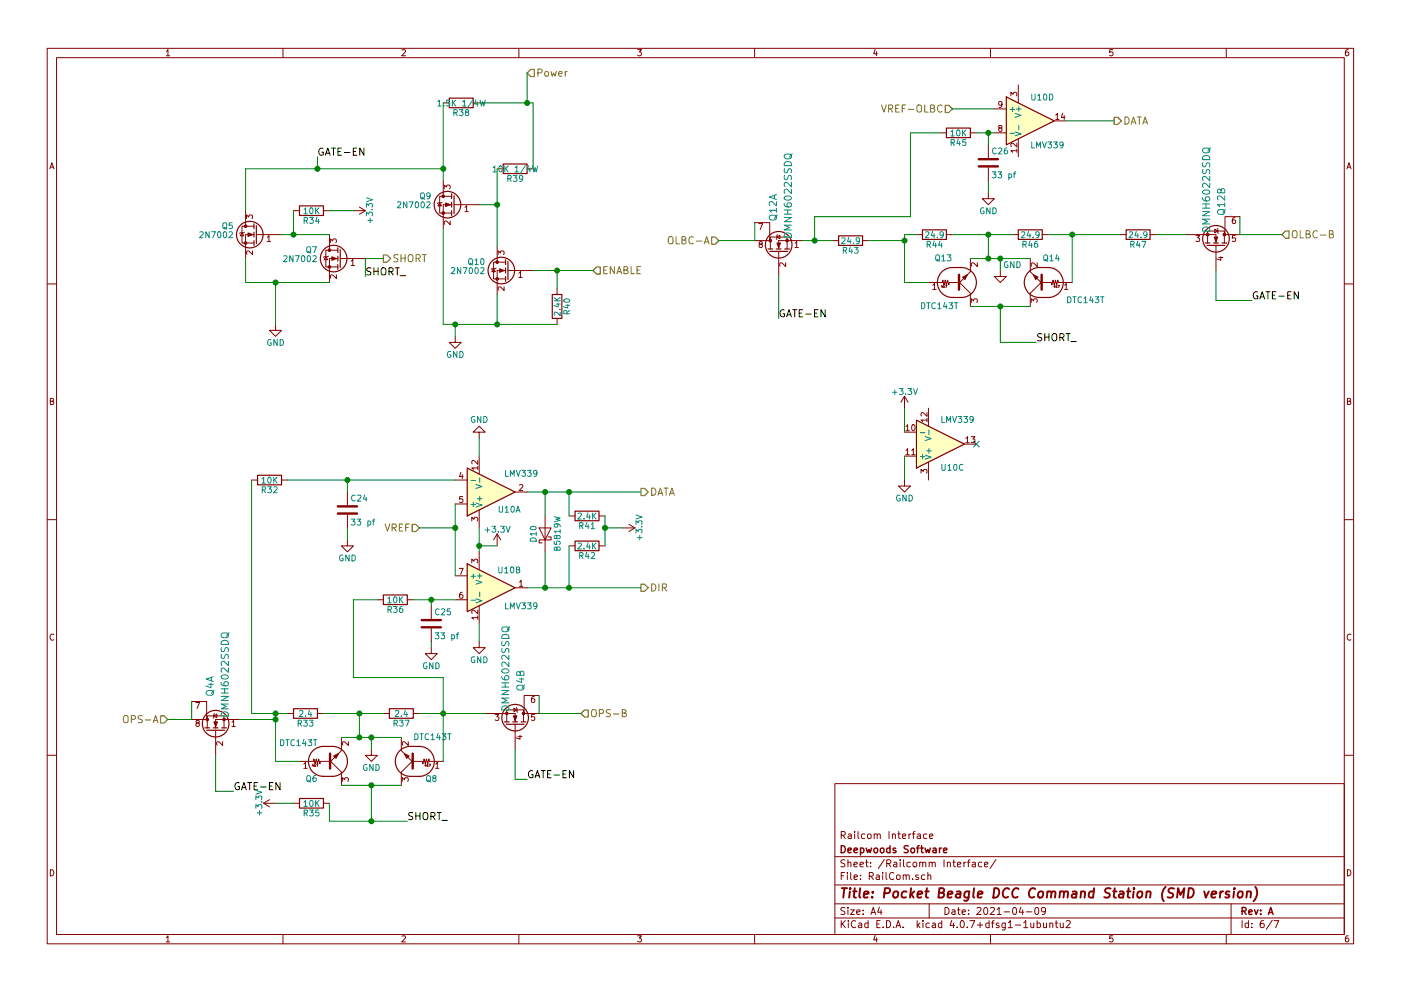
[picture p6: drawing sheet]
EESchema Schematic File Version 2
LIBS:power
LIBS:device
LIBS:transistors
LIBS:conn
LIBS:linear
LIBS:regul
LIBS:74xx
LIBS:cmos4000
LIBS:adc-dac
LIBS:memory
LIBS:xilinx
LIBS:microcontrollers
LIBS:dsp
LIBS:microchip
LIBS:analog_switches
LIBS:motorola
LIBS:texas
LIBS:intel
LIBS:audio
LIBS:interface
LIBS:digital-audio
LIBS:philips
LIBS:display
LIBS:cypress
LIBS:siliconi
LIBS:opto
LIBS:atmel
LIBS:contrib
LIBS:valves
LIBS:pocketbeagle
LIBS:DRV8873HPWPR
LIBS:DRV8801PWP
LIBS:74ahc1g08
LIBS:mcp9701at
LIBS:INA2180A1IDGKR
LIBS:lm2574n-5
LIBS:mechanical
LIBS:references
LIBS:motors
LIBS:graphic_symbols
LIBS:motor_drivers
LIBS:irf7351pbf
LIBS:MCP9700T-E_LT
LIBS:USBLC6-2SC6
LIBS:PocketBeagleCommandStation_SMD-cache
EELAYER 25 0
EELAYER END
$Descr A4 11693 8268
encoding utf-8
Sheet 6 7
Title "Pocket Beagle DCC Command Station (SMD version)"
Date "2021-04-09"
Rev "A"
Comp "Deepwoods Software"
Comment1 "Railcom Interface"
Comment2 ""
Comment3 ""
Comment4 ""
$EndDescr
$Comp
L R R34
U 1 1
P 2600 1750
F 0 "R34" V 2680 1750 50  0000 C CNN
F 1 "10K" V 2600 1750 50  0000 C CNN
F 2 "Resistors_SMD:R_0603" V 2530 1750 50  0001 C CNN
F 3 "" H 2600 1750 50  0001 C CNN
F 4 "279-CRGCQ0603F10K" V 2600 1750 60  0001 C CNN "Mouser Part Number"
	1    2600 1750
	0    1    1    0   
$EndComp
$Comp
L R R40
U 1 1
P 4650 2550
F 0 "R40" V 4730 2550 50  0000 C CNN
F 1 "2.4K" V 4650 2550 50  0000 C CNN
F 2 "Resistors_SMD:R_0603" V 4580 2550 50  0001 C CNN
F 3 "" H 4650 2550 50  0001 C CNN
F 4 "667-ERJ-3EKF2401V" V 4650 2550 60  0001 C CNN "Mouser Part Number"
	1    4650 2550
	1    0    0    -1  
$EndComp
$Comp
L R R39
U 1 1
P 4300 1400
F 0 "R39" V 4380 1400 50  0000 C CNN
F 1 "10K 1/4W" V 4300 1400 50  0000 C CNN
F 2 "Resistors_SMD:R_1206" V 4230 1400 50  0001 C CNN
F 3 "" H 4300 1400 50  0001 C CNN
F 4 "279-CRGCQ1206F10K" V 4300 1400 60  0001 C CNN "Mouser Part Number"
	1    4300 1400
	0    1    1    0   
$EndComp
$Comp
L R R38
U 1 1
P 3850 850
F 0 "R38" V 3930 850 50  0000 C CNN
F 1 "1.5K 1/4W" V 3850 850 50  0000 C CNN
F 2 "Resistors_SMD:R_1206" V 3780 850 50  0001 C CNN
F 3 "" H 3850 850 50  0001 C CNN
F 4 "71-CRCW12061K50FKEAC" V 3850 850 60  0001 C CNN "Mouser Part Number"
	1    3850 850 
	0    1    1    0   
$EndComp
$Comp
L GND #PWR055
U 1 1
P 3800 2800
F 0 "#PWR055" H 3800 2550 50  0001 C CNN
F 1 "GND" H 3800 2650 50  0000 C CNN
F 2 "" H 3800 2800 50  0001 C CNN
F 3 "" H 3800 2800 50  0001 C CNN
	1    3800 2800
	1    0    0    -1  
$EndComp
$Comp
L GND #PWR056
U 1 1
P 2300 2700
F 0 "#PWR056" H 2300 2450 50  0001 C CNN
F 1 "GND" H 2300 2550 50  0000 C CNN
F 2 "" H 2300 2700 50  0001 C CNN
F 3 "" H 2300 2700 50  0001 C CNN
	1    2300 2700
	1    0    0    -1  
$EndComp
$Comp
L +3.3V #PWR057
U 1 1
P 2950 1750
F 0 "#PWR057" H 2950 1600 50  0001 C CNN
F 1 "+3.3V" H 2950 1890 50  0000 C CNN
F 2 "" H 2950 1750 50  0001 C CNN
F 3 "" H 2950 1750 50  0001 C CNN
	1    2950 1750
	0    1    1    0   
$EndComp
Text Label 2650 1300 0    60   ~ 0
GATE-EN
Text HLabel 4400 600  2    60   Input ~ 0
Power
Text HLabel 3200 2150 2    60   Output ~ 0
SHORT
Text HLabel 4950 2250 2    60   Input ~ 0
ENABLE
Text Label 3050 2300 0    60   ~ 0
SHORT_
$Comp
L LM339 U10
U 1 1
P 4100 4100
F 0 "U10" H 4250 4250 50  0000 C CNN
F 1 "LMV339" H 4350 3950 50  0000 C CNN
F 2 "Housings_SSOP:TSSOP-14_4.4x5mm_Pitch0.65mm" H 4100 4100 50  0001 C CNN
F 3 "" H 4100 4100 50  0001 C CNN
F 4 "511-LMV339IPT" H 4100 4100 60  0001 C CNN "Mouser Part Number"
	1    4100 4100
	1    0    0    1   
$EndComp
$Comp
L LM339 U10
U 2 1
P 4100 4900
F 0 "U10" H 4250 5050 50  0000 C CNN
F 1 "LMV339" H 4350 4750 50  0000 C CNN
F 2 "Housings_SSOP:TSSOP-14_4.4x5mm_Pitch0.65mm" H 4100 4900 50  0001 C CNN
F 3 "" H 4100 4900 50  0001 C CNN
	2    4100 4900
	1    0    0    -1  
$EndComp
Text Label 3400 6850 0    60   ~ 0
SHORT_
Text Label 1950 6600 0    60   ~ 0
GATE-EN
Text Label 4400 6500 0    60   ~ 0
GATE-EN
Text HLabel 1400 6000 0    60   Input ~ 0
OPS-A
Text HLabel 4850 5950 2    60   Input ~ 0
OPS-B
Text HLabel 3500 4400 0    60   Input ~ 0
VREF
Text HLabel 5350 4100 2    60   Output ~ 0
DATA
Text HLabel 5350 4900 2    60   Output ~ 0
DIR
$Comp
L D_Schottky D10
U 1 1
P 4550 4450
F 0 "D10" H 4550 4550 50  0000 C CNN
F 1 "B5819W" H 4550 4350 50  0000 C CNN
F 2 "Diodes_SMD:D_SOD-323" H 4550 4450 50  0001 C CNN
F 3 "" H 4550 4450 50  0001 C CNN
F 4 "833-B5819WS-TP" H 4550 4450 60  0001 C CNN "Mouser Part Number"
	1    4550 4450
	0    -1   -1   0   
$EndComp
$Comp
L R R32
U 1 1
P 2250 4000
F 0 "R32" V 2330 4000 50  0000 C CNN
F 1 "10K" V 2250 4000 50  0000 C CNN
F 2 "Resistors_SMD:R_0603" V 2180 4000 50  0001 C CNN
F 3 "" H 2250 4000 50  0001 C CNN
F 4 "279-CRGCQ0603F10K" V 2250 4000 60  0001 C CNN "Mouser Part Number"
	1    2250 4000
	0    1    1    0   
$EndComp
$Comp
L R R36
U 1 1
P 3300 5000
F 0 "R36" V 3380 5000 50  0000 C CNN
F 1 "10K" V 3300 5000 50  0000 C CNN
F 2 "Resistors_SMD:R_0603" V 3230 5000 50  0001 C CNN
F 3 "" H 3300 5000 50  0001 C CNN
F 4 "279-CRGCQ0603F10K" V 3300 5000 60  0001 C CNN "Mouser Part Number"
	1    3300 5000
	0    1    1    0   
$EndComp
$Comp
L R R37
U 1 1
P 3350 5950
F 0 "R37" V 3430 5950 50  0000 C CNN
F 1 "2.4" V 3350 5950 50  0000 C CNN
F 2 "Resistors_SMD:R_1206" V 3280 5950 50  0001 C CNN
F 3 "" H 3350 5950 50  0001 C CNN
F 4 "71-CRCW12062R40FKEA" V 3350 5950 60  0001 C CNN "Mouser Part Number"
	1    3350 5950
	0    1    1    0   
$EndComp
$Comp
L R R33
U 1 1
P 2550 5950
F 0 "R33" V 2630 5950 50  0000 C CNN
F 1 "2.4" V 2550 5950 50  0000 C CNN
F 2 "Resistors_SMD:R_1206" V 2480 5950 50  0001 C CNN
F 3 "" H 2550 5950 50  0001 C CNN
F 4 "71-CRCW12062R40FKEA" V 2550 5950 60  0001 C CNN "Mouser Part Number"
	1    2550 5950
	0    1    1    0   
$EndComp
$Comp
L R R41
U 1 1
P 4900 4300
F 0 "R41" V 4980 4300 50  0000 C CNN
F 1 "2.4K" V 4900 4300 50  0000 C CNN
F 2 "Resistors_SMD:R_0603" V 4830 4300 50  0001 C CNN
F 3 "" H 4900 4300 50  0001 C CNN
F 4 "667-ERJ-3EKF2401V" V 4900 4300 60  0001 C CNN "Mouser Part Number"
	1    4900 4300
	0    1    1    0   
$EndComp
$Comp
L R R42
U 1 1
P 4900 4550
F 0 "R42" V 4980 4550 50  0000 C CNN
F 1 "2.4K" V 4900 4550 50  0000 C CNN
F 2 "Resistors_SMD:R_0603" V 4830 4550 50  0001 C CNN
F 3 "" H 4900 4550 50  0001 C CNN
F 4 "667-ERJ-3EKF2401V" V 4900 4550 60  0001 C CNN "Mouser Part Number"
	1    4900 4550
	0    1    1    0   
$EndComp
$Comp
L R R35
U 1 1
P 2600 6700
F 0 "R35" V 2680 6700 50  0000 C CNN
F 1 "10K" V 2600 6700 50  0000 C CNN
F 2 "Resistors_SMD:R_0603" V 2530 6700 50  0001 C CNN
F 3 "" H 2600 6700 50  0001 C CNN
F 4 "279-CRGCQ0603F10K " V 2600 6700 60  0001 C CNN "Mouser Part Number"
	1    2600 6700
	0    1    1    0   
$EndComp
$Comp
L +3.3V #PWR058
U 1 1
P 2300 6700
F 0 "#PWR058" H 2300 6550 50  0001 C CNN
F 1 "+3.3V" H 2300 6840 50  0000 C CNN
F 2 "" H 2300 6700 50  0001 C CNN
F 3 "" H 2300 6700 50  0001 C CNN
	1    2300 6700
	0    -1   -1   0   
$EndComp
$Comp
L GND #PWR059
U 1 1
P 3100 6250
F 0 "#PWR059" H 3100 6000 50  0001 C CNN
F 1 "GND" H 3100 6100 50  0000 C CNN
F 2 "" H 3100 6250 50  0001 C CNN
F 3 "" H 3100 6250 50  0001 C CNN
	1    3100 6250
	1    0    0    -1  
$EndComp
$Comp
L GND #PWR060
U 1 1
P 2900 4500
F 0 "#PWR060" H 2900 4250 50  0001 C CNN
F 1 "GND" H 2900 4350 50  0000 C CNN
F 2 "" H 2900 4500 50  0001 C CNN
F 3 "" H 2900 4500 50  0001 C CNN
	1    2900 4500
	1    0    0    -1  
$EndComp
$Comp
L GND #PWR061
U 1 1
P 3600 5400
F 0 "#PWR061" H 3600 5150 50  0001 C CNN
F 1 "GND" H 3600 5250 50  0000 C CNN
F 2 "" H 3600 5400 50  0001 C CNN
F 3 "" H 3600 5400 50  0001 C CNN
	1    3600 5400
	1    0    0    -1  
$EndComp
$Comp
L GND #PWR062
U 1 1
P 4000 5350
F 0 "#PWR062" H 4000 5100 50  0001 C CNN
F 1 "GND" H 4000 5200 50  0000 C CNN
F 2 "" H 4000 5350 50  0001 C CNN
F 3 "" H 4000 5350 50  0001 C CNN
	1    4000 5350
	1    0    0    -1  
$EndComp
$Comp
L +3.3V #PWR063
U 1 1
P 4150 4550
F 0 "#PWR063" H 4150 4400 50  0001 C CNN
F 1 "+3.3V" H 4150 4690 50  0000 C CNN
F 2 "" H 4150 4550 50  0001 C CNN
F 3 "" H 4150 4550 50  0001 C CNN
	1    4150 4550
	1    0    0    -1  
$EndComp
$Comp
L +3.3V #PWR064
U 1 1
P 5200 4400
F 0 "#PWR064" H 5200 4250 50  0001 C CNN
F 1 "+3.3V" H 5200 4540 50  0000 C CNN
F 2 "" H 5200 4400 50  0001 C CNN
F 3 "" H 5200 4400 50  0001 C CNN
	1    5200 4400
	0    1    1    0   
$EndComp
$Comp
L GND #PWR065
U 1 1
P 4000 3650
F 0 "#PWR065" H 4000 3400 50  0001 C CNN
F 1 "GND" H 4000 3500 50  0000 C CNN
F 2 "" H 4000 3650 50  0001 C CNN
F 3 "" H 4000 3650 50  0001 C CNN
	1    4000 3650
	-1   0    0    1   
$EndComp
Text Label 8650 2850 0    60   ~ 0
SHORT_
Text Label 6500 2650 0    60   ~ 0
GATE-EN
Text Label 10450 2500 0    60   ~ 0
GATE-EN
Text HLabel 6000 2000 0    60   Input ~ 0
OLBC-A
Text HLabel 10700 1950 2    60   Input ~ 0
OLBC-B
$Comp
L R R46
U 1 1
P 8600 1950
F 0 "R46" V 8680 1950 50  0000 C CNN
F 1 "24.9" V 8600 1950 50  0000 C CNN
F 2 "Resistors_SMD:R_1206" V 8530 1950 50  0001 C CNN
F 3 "" H 8600 1950 50  0001 C CNN
F 4 "652-CRT1206DY24R9ELF" V 8600 1950 60  0001 C CNN "Mouser Part Number"
	1    8600 1950
	0    1    1    0   
$EndComp
$Comp
L R R44
U 1 1
P 7800 1950
F 0 "R44" V 7880 1950 50  0000 C CNN
F 1 "24.9" V 7800 1950 50  0000 C CNN
F 2 "Resistors_SMD:R_1206" V 7730 1950 50  0001 C CNN
F 3 "" H 7800 1950 50  0001 C CNN
F 4 "652-CRT1206DY24R9ELF" V 7800 1950 60  0001 C CNN "Mouser Part Number"
	1    7800 1950
	0    1    1    0   
$EndComp
$Comp
L GND #PWR066
U 1 1
P 8350 2250
F 0 "#PWR066" H 8350 2000 50  0001 C CNN
F 1 "GND" H 8450 2300 50  0000 C CNN
F 2 "" H 8350 2250 50  0001 C CNN
F 3 "" H 8350 2250 50  0001 C CNN
	1    8350 2250
	1    0    0    -1  
$EndComp
$Comp
L R R43
U 1 1
P 7100 2000
F 0 "R43" V 7180 2000 50  0000 C CNN
F 1 "24.9" V 7100 2000 50  0000 C CNN
F 2 "Resistors_SMD:R_1206" V 7030 2000 50  0001 C CNN
F 3 "" H 7100 2000 50  0001 C CNN
F 4 "652-CRT1206DY24R9ELF" V 7100 2000 60  0001 C CNN "Mouser Part Number"
	1    7100 2000
	0    1    1    0   
$EndComp
$Comp
L R R47
U 1 1
P 9500 1950
F 0 "R47" V 9580 1950 50  0000 C CNN
F 1 "24.9" V 9500 1950 50  0000 C CNN
F 2 "Resistors_SMD:R_1206" V 9430 1950 50  0001 C CNN
F 3 "" H 9500 1950 50  0001 C CNN
F 4 "652-CRT1206DY24R9ELF" V 9500 1950 60  0001 C CNN "Mouser Part Number"
	1    9500 1950
	0    1    1    0   
$EndComp
$Comp
L LM339 U10
U 4 1
P 8600 1000
F 0 "U10" H 8600 1200 50  0000 L CNN
F 1 "LMV339" H 8600 800 50  0000 L CNN
F 2 "Housings_SSOP:TSSOP-14_4.4x5mm_Pitch0.65mm" H 8550 1100 50  0001 C CNN
F 3 "" H 8650 1200 50  0001 C CNN
F 4 "863-LMV339DTBR2G" H 8600 1000 60  0001 C CNN "Mouser Part Number"
	4    8600 1000
	1    0    0    -1  
$EndComp
$Comp
L LM339 U10
U 3 1
P 7850 3700
F 0 "U10" H 7850 3900 50  0000 L CNN
F 1 "LMV339" H 7850 3500 50  0000 L CNN
F 2 "Housings_SSOP:TSSOP-14_4.4x5mm_Pitch0.65mm" H 7800 3800 50  0001 C CNN
F 3 "" H 7900 3900 50  0001 C CNN
	3    7850 3700
	1    0    0    1   
$EndComp
$Comp
L C C24
U 1 1
P 2900 4250
F 0 "C24" H 2925 4350 50  0000 L CNN
F 1 "33 pf" H 2925 4150 50  0000 L CNN
F 2 "Capacitors_SMD:C_0603" H 2938 4100 50  0001 C CNN
F 3 "" H 2900 4250 50  0001 C CNN
F 4 "187-CL10C330JB8NNNC" H 2900 4250 60  0001 C CNN "Mouser Part Number"
	1    2900 4250
	1    0    0    -1  
$EndComp
$Comp
L C C25
U 1 1
P 3600 5200
F 0 "C25" H 3625 5300 50  0000 L CNN
F 1 "33 pf" H 3625 5100 50  0000 L CNN
F 2 "Capacitors_SMD:C_0603" H 3638 5050 50  0001 C CNN
F 3 "" H 3600 5200 50  0001 C CNN
F 4 "187-CL10C330JB8NNNC" H 3600 5200 60  0001 C CNN "Mouser Part Number"
	1    3600 5200
	1    0    0    -1  
$EndComp
$Comp
L R R45
U 1 1
P 8000 1100
F 0 "R45" V 8080 1100 50  0000 C CNN
F 1 "10K" V 8000 1100 50  0000 C CNN
F 2 "Resistors_SMD:R_0603" V 7930 1100 50  0001 C CNN
F 3 "" H 8000 1100 50  0001 C CNN
F 4 "279-CRGCQ0603F10K" V 8000 1100 60  0001 C CNN "Mouser Part Number"
	1    8000 1100
	0    1    1    0   
$EndComp
$Comp
L C C26
U 1 1
P 8250 1350
F 0 "C26" H 8275 1450 50  0000 L CNN
F 1 "33 pf" H 8275 1250 50  0000 L CNN
F 2 "Capacitors_SMD:C_0603" H 8288 1200 50  0001 C CNN
F 3 "" H 8250 1350 50  0001 C CNN
F 4 "187-CL10C330JB8NNNC" H 8250 1350 60  0001 C CNN "Mouser Part Number"
	1    8250 1350
	1    0    0    -1  
$EndComp
$Comp
L GND #PWR067
U 1 1
P 8250 1600
F 0 "#PWR067" H 8250 1350 50  0001 C CNN
F 1 "GND" H 8250 1450 50  0000 C CNN
F 2 "" H 8250 1600 50  0001 C CNN
F 3 "" H 8250 1600 50  0001 C CNN
	1    8250 1600
	1    0    0    -1  
$EndComp
Text HLabel 7950 900  0    60   Input ~ 0
VREF-OLBC
Text HLabel 9300 1000 2    60   Output ~ 0
DATA
$Comp
L +3.3V #PWR068
U 1 1
P 7550 3400
F 0 "#PWR068" H 7550 3250 50  0001 C CNN
F 1 "+3.3V" H 7550 3540 50  0000 C CNN
F 2 "" H 7550 3400 50  0001 C CNN
F 3 "" H 7550 3400 50  0001 C CNN
	1    7550 3400
	1    0    0    -1  
$EndComp
$Comp
L GND #PWR069
U 1 1
P 7550 4000
F 0 "#PWR069" H 7550 3750 50  0001 C CNN
F 1 "GND" H 7550 3850 50  0000 C CNN
F 2 "" H 7550 4000 50  0001 C CNN
F 3 "" H 7550 4000 50  0001 C CNN
	1    7550 4000
	1    0    0    -1  
$EndComp
NoConn ~ 8150 3700
$Comp
L IRF7351PbF Q4
U 1 1
P 1800 6100
F 0 "Q4" H 2175 6150 60  0000 C CNN
F 1 "DMNH6022SSDQ" H 2275 6025 60  0000 C CNN
F 2 "Housings_SOIC:SOIC-8_3.9x4.9mm_Pitch1.27mm" H 1800 6100 60  0001 C CNN
F 3 "" H 1800 6100 60  0001 C CNN
F 4 "621-DMNH6022SSDQ-13" H 1800 6100 60  0001 C CNN "Mouser Part Number"
	1    1800 6100
	0    -1   -1   0   
$EndComp
$Comp
L IRF7351PbF Q4
U 2 1
P 4300 6050
F 0 "Q4" H 4675 6100 60  0000 C CNN
F 1 "DMNH6022SSDQ" H 4775 5975 60  0000 C CNN
F 2 "Housings_SOIC:SOIC-8_3.9x4.9mm_Pitch1.27mm" H 4300 6050 60  0001 C CNN
F 3 "" H 4300 6050 60  0001 C CNN
	2    4300 6050
	0    1    -1   0   
$EndComp
$Comp
L IRF7351PbF Q12
U 1 1
P 6500 2100
F 0 "Q12" H 6875 2150 60  0000 C CNN
F 1 "DMNH6022SSDQ" H 6975 2025 60  0000 C CNN
F 2 "Housings_SOIC:SOIC-8_3.9x4.9mm_Pitch1.27mm" H 6500 2100 60  0001 C CNN
F 3 "" H 6500 2100 60  0001 C CNN
F 4 "621-DMNH6022SSDQ-13" H 6500 2100 60  0001 C CNN "Mouser Part Number"
	1    6500 2100
	0    -1   -1   0   
$EndComp
$Comp
L IRF7351PbF Q12
U 2 1
P 10150 2050
F 0 "Q12" H 10525 2100 60  0000 C CNN
F 1 "DMNH6022SSDQ" H 10625 1975 60  0000 C CNN
F 2 "Housings_SOIC:SOIC-8_3.9x4.9mm_Pitch1.27mm" H 10150 2050 60  0001 C CNN
F 3 "" H 10150 2050 60  0001 C CNN
	2    10150 2050
	0    1    -1   0   
$EndComp
$Comp
L 2N7002 Q5
U 1 1
P 2150 1950
F 0 "Q5" H 2350 2025 50  0000 L CNN
F 1 "2N7002" H 2350 1950 50  0000 L CNN
F 2 "TO_SOT_Packages_SMD:SOT-23" H 2350 1875 50  0001 L CIN
F 3 "" H 2150 1950 50  0001 L CNN
F 4 "512-2N7002" H 2150 1950 60  0001 C CNN "Mouser Part Number"
	1    2150 1950
	-1   0    0    -1  
$EndComp
$Comp
L 2N7002 Q7
U 1 1
P 2850 2150
F 0 "Q7" H 3050 2225 50  0000 L CNN
F 1 "2N7002" H 3050 2150 50  0000 L CNN
F 2 "TO_SOT_Packages_SMD:SOT-23" H 3050 2075 50  0001 L CIN
F 3 "" H 2850 2150 50  0001 L CNN
F 4 "512-2N7002" H 2850 2150 60  0001 C CNN "Mouser Part Number"
	1    2850 2150
	-1   0    0    -1  
$EndComp
$Comp
L 2N7002 Q9
U 1 1
P 3800 1700
F 0 "Q9" H 4000 1775 50  0000 L CNN
F 1 "2N7002" H 4000 1700 50  0000 L CNN
F 2 "TO_SOT_Packages_SMD:SOT-23" H 4000 1625 50  0001 L CIN
F 3 "" H 3800 1700 50  0001 L CNN
F 4 "512-2N7002" H 3800 1700 60  0001 C CNN "Mouser Part Number"
	1    3800 1700
	-1   0    0    -1  
$EndComp
$Comp
L 2N7002 Q10
U 1 1
P 4250 2250
F 0 "Q10" H 4450 2325 50  0000 L CNN
F 1 "2N7002" H 4450 2250 50  0000 L CNN
F 2 "TO_SOT_Packages_SMD:SOT-23" H 4450 2175 50  0001 L CIN
F 3 "" H 4250 2250 50  0001 L CNN
F 4 "512-2N7002" H 4250 2250 60  0001 C CNN "Mouser Part Number"
	1    4250 2250
	-1   0    0    -1  
$EndComp
$Comp
L DTC143T Q6
U 1 1
P 2750 6350
F 0 "Q6" H 2550 6500 50  0000 L CNN
F 1 "DTC143T" H 3450 6150 50  0000 L CNN
F 2 "TO_SOT_Packages_SMD:SOT-323_SC-70" H 2750 6350 50  0001 L CNN
F 3 "" H 2750 6350 50  0001 L CNN
F 4 "863-NSBC143TPDXV6T1G" H 2750 6350 60  0001 C CNN "Mouser Part Number"
	1    2750 6350
	1    0    0    1   
$EndComp
$Comp
L DTC143T Q8
U 1 1
P 3450 6350
F 0 "Q8" H 3250 6500 50  0000 L CNN
F 1 "DTC143T" H 4250 6200 50  0000 L CNN
F 2 "TO_SOT_Packages_SMD:SOT-323_SC-70" H 3450 6350 50  0001 L CNN
F 3 "" H 3450 6350 50  0001 L CNN
F 4 "863-NSBC143TPDXV6T1G" H 3450 6350 60  0001 C CNN "Mouser Part Number"
	1    3450 6350
	-1   0    0    1   
$EndComp
$Comp
L DTC143T Q13
U 1 1
P 8000 2350
F 0 "Q13" H 7800 2150 50  0000 L CNN
F 1 "DTC143T" H 8900 2500 50  0000 L CNN
F 2 "TO_SOT_Packages_SMD:SOT-323_SC-70" H 8000 2350 50  0001 L CNN
F 3 "" H 8000 2350 50  0001 L CNN
F 4 "863-NSBC143TPDXV6T1G" H 8000 2350 60  0001 C CNN "Mouser Part Number"
	1    8000 2350
	1    0    0    1   
$EndComp
$Comp
L DTC143T Q14
U 1 1
P 8700 2350
F 0 "Q14" H 8550 2150 50  0000 L CNN
F 1 "DTC143T" H 9400 2550 50  0000 L CNN
F 2 "TO_SOT_Packages_SMD:SOT-323_SC-70" H 8700 2350 50  0001 L CNN
F 3 "" H 8700 2350 50  0001 L CNN
F 4 "863-NSBC143TPDXV6T1G" H 8700 2350 60  0001 C CNN "Mouser Part Number"
	1    8700 2350
	-1   0    0    1   
$EndComp
Wire Wire Line
	2350 1950 2750 1950
Wire Wire Line
	2450 1750 2450 1950
Connection ~ 2450 1950
Wire Wire Line
	2050 2150 2050 2350
Wire Wire Line
	2050 2350 2750 2350
Wire Wire Line
	2300 2700 2300 2350
Connection ~ 2300 2350
Wire Wire Line
	2950 1750 2750 1750
Wire Wire Line
	2050 1400 3700 1400
Wire Wire Line
	2050 1400 2050 1750
Wire Wire Line
	3700 850  3700 1500
Connection ~ 3700 1400
Wire Wire Line
	2650 1300 2650 1400
Connection ~ 2650 1400
Wire Wire Line
	4000 850  4450 850 
Wire Wire Line
	4000 1700 4150 1700
Connection ~ 4150 1700
Wire Wire Line
	3700 2700 4650 2700
Wire Wire Line
	3800 2700 3800 2800
Wire Wire Line
	4150 2450 4150 2700
Connection ~ 4150 2700
Wire Wire Line
	4450 2250 4950 2250
Wire Wire Line
	4650 2250 4650 2400
Wire Wire Line
	3700 1900 3700 2700
Connection ~ 3800 2700
Wire Wire Line
	4150 1400 4150 2050
Wire Wire Line
	4450 850  4450 1400
Wire Wire Line
	4400 600  4400 850 
Connection ~ 4400 850 
Wire Wire Line
	3200 2150 3050 2150
Connection ~ 4650 2250
Wire Wire Line
	3050 2150 3050 2300
Wire Wire Line
	2400 4000 3800 4000
Wire Wire Line
	2900 4100 2900 4000
Connection ~ 2900 4000
Wire Wire Line
	3800 4200 3800 4800
Wire Wire Line
	3500 4400 3800 4400
Connection ~ 3800 4400
Wire Wire Line
	3450 5000 3800 5000
Wire Wire Line
	3600 5050 3600 5000
Connection ~ 3600 5000
Wire Wire Line
	2700 5950 3200 5950
Wire Wire Line
	2850 6150 3350 6150
Wire Wire Line
	3000 5950 3000 6150
Connection ~ 3000 6150
Connection ~ 3000 5950
Wire Wire Line
	2300 5950 2300 6350
Wire Wire Line
	2100 5950 2400 5950
Wire Wire Line
	2100 4000 2100 5950
Connection ~ 2300 5950
Wire Wire Line
	1600 6000 1400 6000
Wire Wire Line
	1800 6300 1800 6600
Wire Wire Line
	1800 6600 1950 6600
Wire Wire Line
	4300 6250 4300 6500
Wire Wire Line
	4300 6500 4400 6500
Wire Wire Line
	4850 5950 4500 5950
Wire Wire Line
	2300 6350 2500 6350
Wire Wire Line
	2000 6000 2300 6000
Connection ~ 2300 6000
Wire Wire Line
	3700 5650 3700 6350
Connection ~ 3700 5950
Wire Wire Line
	2850 6550 3350 6550
Wire Wire Line
	2750 6850 3400 6850
Wire Wire Line
	2750 6850 2750 6700
Wire Wire Line
	3100 6850 3100 6550
Connection ~ 3100 6550
Connection ~ 3100 6850
Wire Wire Line
	2300 6700 2450 6700
Wire Wire Line
	3100 6250 3100 6150
Connection ~ 3100 6150
Wire Wire Line
	3700 5650 2950 5650
Wire Wire Line
	2950 5650 2950 5000
Wire Wire Line
	2950 5000 3150 5000
Wire Wire Line
	2900 4400 2900 4500
Wire Wire Line
	3600 5350 3600 5400
Wire Wire Line
	4000 5200 4000 5350
Wire Wire Line
	4150 4550 4000 4550
Wire Wire Line
	4000 4400 4000 4600
Wire Wire Line
	5200 4400 5050 4400
Wire Wire Line
	5050 4300 5050 4550
Connection ~ 5050 4400
Wire Wire Line
	4400 4100 5350 4100
Wire Wire Line
	4550 4100 4550 4300
Wire Wire Line
	4550 4600 4550 4900
Wire Wire Line
	4400 4900 5350 4900
Connection ~ 4550 4900
Connection ~ 4550 4100
Wire Wire Line
	4750 4300 4750 4100
Connection ~ 4750 4100
Wire Wire Line
	4750 4550 4750 4900
Connection ~ 4750 4900
Connection ~ 4000 4550
Wire Wire Line
	4000 3650 4000 3800
Wire Wire Line
	7950 1950 8450 1950
Wire Wire Line
	8100 2150 8600 2150
Wire Wire Line
	8250 1950 8250 2150
Connection ~ 8250 2150
Connection ~ 8250 1950
Wire Wire Line
	7550 1950 7550 2350
Wire Wire Line
	6300 2000 6000 2000
Wire Wire Line
	8750 1950 9350 1950
Wire Wire Line
	10150 2250 10150 2500
Wire Wire Line
	10150 2500 10450 2500
Wire Wire Line
	10700 1950 10350 1950
Wire Wire Line
	7550 2350 7750 2350
Connection ~ 7550 2000
Connection ~ 8950 1950
Wire Wire Line
	8100 2550 8600 2550
Connection ~ 8350 2550
Wire Wire Line
	8350 2250 8350 2150
Connection ~ 8350 2150
Wire Wire Line
	8650 2850 8350 2850
Wire Wire Line
	8350 2850 8350 2550
Wire Wire Line
	6500 2300 6500 2650
Wire Wire Line
	7550 2000 7250 2000
Wire Wire Line
	6950 2000 6700 2000
Wire Wire Line
	7550 1950 7650 1950
Wire Wire Line
	7600 1100 7600 1800
Wire Wire Line
	7600 1100 7850 1100
Wire Wire Line
	8150 1100 8300 1100
Wire Wire Line
	8250 1200 8250 1100
Connection ~ 8250 1100
Wire Wire Line
	8250 1500 8250 1600
Wire Wire Line
	8300 900  7950 900 
Wire Wire Line
	9300 1000 8900 1000
Wire Wire Line
	7550 3800 7550 4000
Wire Wire Line
	7550 3600 7550 3400
Wire Wire Line
	1600 5850 1600 6000
Wire Wire Line
	3500 5950 4050 5950
Wire Wire Line
	4500 5950 4500 5800
Wire Wire Line
	6300 1850 6300 2000
Wire Wire Line
	9900 1950 9650 1950
Wire Wire Line
	10350 1950 10350 1800
Wire Wire Line
	8950 2350 8950 1950
Wire Wire Line
	6800 2000 6800 1800
Wire Wire Line
	6800 1800 7600 1800
Connection ~ 6800 2000
$EndSCHEMATC
